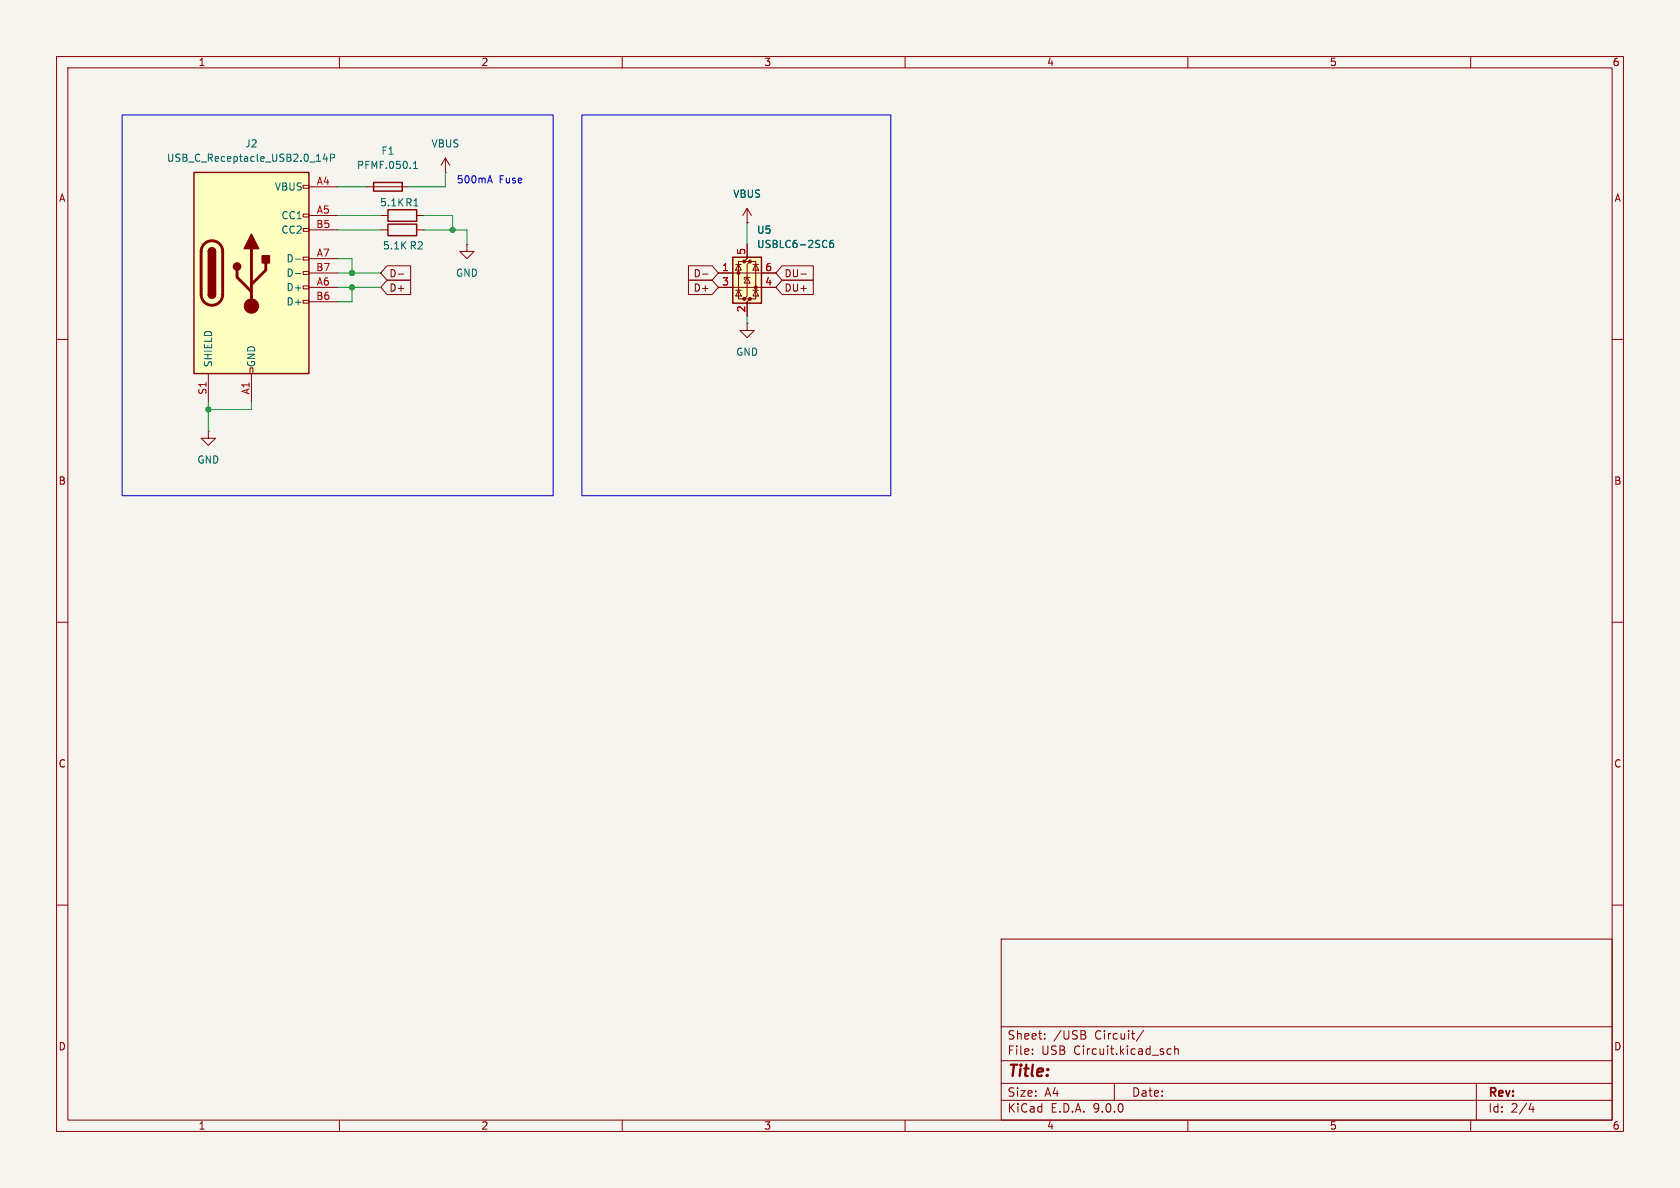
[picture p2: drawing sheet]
<svg xmlns="http://www.w3.org/2000/svg" width="297mm" height="210mm" viewBox="0 0 297 210" stroke-linecap="round" stroke-linejoin="round" font-family="sans-serif">
<path d="M0 0h297v210h-297z" fill="#f5f4ef" stroke="#f5f4ef" stroke-width=".18"/>
<g fill="none" stroke="#840000" stroke-width=".18">
<path d="M10 10h277v190h-277zM12 12h273v186h-273zM60 10v2M110 10v2M160 10v2M210 10v2M260 10v2M64.8 33h7.6M78.7 30.5h.1M78.7 27.9l-.7 1.3M78.7 27.9l.8 1.3M78.7 27.9v2.6"/>
<path d="M82.5 43.2v1.3h1.3l-1.3 1.2-1.2-1.2h1.2M82.5 43.2h.1M10 60h2M36.8 76.2v1.3h1.3l-1.3 1.2-1.2-1.2h1.2M36.8 76.2h.1M285 60h2M10 110h2M285 110h2M10 160h2M177 166h108v32h-108zM285 160h2M60 198v2"/>
<path d="M110 198v2M160 198v2M177 194.5h108M177 191.5h108M177 187.5h108M177 181.5h108M182.5 186.3v.1M182.5 185.5v.1M184.7 183.6v.1M184.7 182.8v.1M191.6 182.9a.4 .4 0 0 1 .4 .4 .4 .4 0 0 1-.3 .4M191.7 182.3l.2 .2-.2 .3"/>
<path d="M197 191.5v3M202.2 182.1l-1.3 2M207 185.5l-.4-.1-.3 .3v.4l.2 .2h.5M207.7 185.5l.2-.1 .3 .1 .1 .9M207.7 184.9v1.5M210 198v2M260 198v2M261 191.5v6.5M270.7 195l-.4 1.1h.9M271 195.6v1"/>
</g>
<path d="M66 32.3h5.1v1.5h-5.1z" fill="none" stroke="#840000" stroke-width=".25"/>
<path d="M73.1 29.8h.7M73.1 28.9l.3-.4v1.3" fill="none" stroke="#006464" stroke-width=".18"/>
<path d="M34.3 30.5h20.3v35.5h-20.3z" fill="#ffffc2"/>
<g fill="none" stroke="#840000" stroke-width=".18">
<path d="M53.6 32.8h1v.5h-1zM53.6 37.8h1v.6h-1zM54.6 33h5.1M54.6 38.1h5.1M67.3 38.1h1.3M73.7 38.1h1.2M132.1 39.4h.1M132.1 36.8l-.8 1.3M132.1 36.8l.7 1.3M132.1 36.8v2.6M53.6 40.4h1v.5h-1zM53.6 45.5h1v.5h-1z"/>
<path d="M53.6 48h1v.5h-1zM53.6 50.5h1v.6h-1zM53.6 53.1h1v.5h-1zM54.6 40.6h5.1M54.6 45.7h5.1M54.6 48.3h5.1M54.6 50.8h5.1M54.6 53.3h5.1M67.3 40.6h1.3M73.7 40.6h1.2M132.1 57.2v1.2h1.2l-1.2 1.3-1.3-1.3h1.3M132.1 57.2h.1"/>
<path d="M36.8 66v5.1M44.2 65h.5v1h-.5zM44.4 66v5.1"/>
</g>
<path d="M34.3 30.5h20.3v35.5h-20.3zM68.6 37.1h5.1v2h-5.1zM68.6 39.6h5.1v2.1h-5.1zM36.8 44.5a.64 .64 0 0 1 .7-.7 .64 .64 0 0 1 .6 .7M36.8 52.1a.64 .64 0 0 0 .7 .6 .64 .64 0 0 0 .6-.6" fill="none" stroke="#840000" stroke-width=".25"/>
<path d="M36.1 43.1a1.9 1.9 0 0 1 2.1-.4 1.9 1.9 0 0 1 1.2 1.8v7.6a1.91 1.91 0 0 1-1.9 1.9 1.91 1.91 0 0 1-1.9-1.9v-7.8l.1-.6zM41.9 47.8v1.2l2.5 2.6M44.4 43.9v10.2M47 46.5v1.3l-2.6 2.5" fill="none" stroke="#840000" stroke-width=".51"/>
<g fill="#840000" stroke="#840000" stroke-width=".25">
<path d="M36.8 44.5h1.3v7.6h-1.3z"/>
<path d="M37 44a.64 .64 0 0 1 .7-.1 .64 .64 0 0 1 .4 .6h-1.3z"/>
<path d="M36.8 52.1h1.3a.64 .64 0 0 1-.6 .6 .64 .64 0 0 1-.7-.6z"/>
<path d="M44.4 41.4l1.3 2.5h-2.5z"/>
<path d="M46.4 45.2h1.2v1.3h-1.2z"/>
<circle cx="41.9" cy="47.1" r=".63"/>
</g>
<circle cx="44.4" cy="54.1" r="1.27" fill="#840000" stroke="#840000" stroke-width=".18"/>
<path d="M57.5 27.2l-.4 .9h.8M57.8 27.7v.8M58.4 27.9h.6l.1-.2v-.3l-.7-.2v1.3M52.2 45.8h1M52.2 48.4h1" fill="none" stroke="#006464" stroke-width=".18"/>
<path d="M129.5 45.5h5.1v8.1h-5.1z" fill="#ffffc2"/>
<g fill="#840000" stroke="#840000" stroke-width=".18">
<circle cx="130.6" cy="48.3" r=".25"/>
<circle cx="131.6" cy="46.2" r=".25"/>
<circle cx="131.6" cy="52.8" r=".25"/>
<circle cx="132.6" cy="46.2" r=".25"/>
<circle cx="132.6" cy="52.8" r=".25"/>
<circle cx="133.6" cy="50.8" r=".25"/>
</g>
<g fill="none" stroke="#840000" stroke-width=".18">
<path d="M132.1 39.4h.1M68.4 49.5h4.2v2.6h-4.2l-1.1-1.3zM68.4 47h4.2v2.5h-4.2l-1.1-1.2zM70.4 48.4h1M121.7 47h4.2l1.1 1.3-1.1 1.2h-4.2zM121.7 49.5h4.2l1.1 1.3-1.1 1.3h-4.2zM124.2 48.4h1M127 48.3h10.2M127 50.8h10.2M130 51.3h1.1M130 46.7h1.1M130.6 46.7l.5 1.1h-1.1z"/>
<path d="M130.6 51.3l.5 1h-1.1zM131.6 46.2h-1v6.6h1M132.1 43.2v2.5l-.5 .5h1l-.5 .5v5.6l-.5 .5h1l-.5 .5v2.6M132.1 49l.5 1h-1zM132.6 49h-1v.4M132.6 46.2h1v6.6h-1M133.1 51.3h1M133.1 46.7h1M133.6 46.7l.5 1.1h-1zM133.6 51.3l.5 1h-1zM138.3 47h5.5v2.5h-5.5l-1.1-1.2zM138.3 49.5h5.5v2.6h-5.5l-1.1-1.3z"/>
<path d="M141.6 48.4h1"/>
</g>
<path d="M129.5 45.5h5.1v8.1h-5.1z" fill="none" stroke="#840000" stroke-width=".25"/>
<path d="M147.3 42.5l-.4 .1a.86 .86 0 0 0 0 1.2l.4-.2 .1-.4-.3-.2h-.3l-.1 .2" fill="none" stroke="#006464" stroke-width=".18"/>
<g fill="none" stroke="#009600" stroke-width=".18">
<path d="M59.7 33h5.1M59.7 38.1h7.6M74.9 38.1h5.1v2.5M78.7 30.5v2.5h-6.3M132.1 39.4v3.8M59.7 45.7h2.5v2.6M59.7 40.6h7.6M59.7 50.8h7.6M59.7 48.3h7.6M62.2 50.8v2.5h-2.5M74.9 40.6h7.6v2.6M132.1 55.9v1.3"/>
<path d="M36.8 71.1v5.1M44.4 71.1v1.3h-7.6"/>
</g>
<path d="M21.6 20.3h76.2v67.3h-76.2zM86.3 32h.6M86.6 31.1l.4 1.2M102.9 20.3h54.6v67.3h-54.6z" fill="none" stroke="#0000c2" stroke-width=".18"/>
<g fill="#009600" stroke="#009600" stroke-width=".18">
<circle cx="36.8" cy="72.4" r=".46"/>
<circle cx="62.2" cy="48.3" r=".46"/>
<circle cx="62.2" cy="50.8" r=".46"/>
<circle cx="80" cy="40.6" r=".46"/>
</g>
<text font-size="2.8" fill="#840000" x="178" y="190.9">Title:</text>
<g font-size="2.1" fill="#840000">
<text x="178" y="184">Sheet:</text>
<text x="186.2" y="184">/USB</text>
<text x="193.6" y="184">Circuit/</text>
<text x="178" y="186.7">File:</text>
<text x="184.1" y="186.7">USB</text>
<text x="189.9" y="186.7">Circuit.kicad_sch</text>
<text x="178" y="196.9">KiCad</text>
<text x="178" y="194.1">Size:</text>
<text x="184.7" y="194.1">A4</text>
<text x="185.7" y="196.9">E.D.A.</text>
<text x="193.3" y="196.9">9.0.0</text>
<text x="200" y="194.1">Date:</text>
<text x="263" y="194.3">Rev:</text>
<text x="263" y="196.9">Id:</text>
<text x="267.1" y="196.9">2/4</text>
</g>
<g font-size="1.8" fill="#840000">
<text x="35" y="11.9">1</text>
<text x="85" y="11.9">2</text>
<text x="135" y="11.9">3</text>
<text x="185" y="11.9">4</text>
<text x="235" y="11.9">5</text>
<text x="285" y="11.9">6</text>
<text x="10.3" y="35.9">A</text>
<text x="285.3" y="35.9">A</text>
<text x="68.7" y="51.8">D+</text>
<text x="68.7" y="49.2">D-</text>
<text x="122.5" y="49.2">D-</text>
<text x="122.5" y="51.8">D+</text>
<text x="138.6" y="49.2">DU-</text>
<text x="138.6" y="51.8">DU+</text>
<text x="10.3" y="85.9">B</text>
<text x="285.3" y="85.9">B</text>
<text x="10.3" y="135.9">C</text>
<text x="285.3" y="135.9">C</text>
<text x="10.3" y="185.9">D</text>
<text x="285.3" y="185.9">D</text>
<text x="35" y="199.9">1</text>
<text x="85" y="199.9">2</text>
<text x="135" y="199.9">3</text>
<text x="185" y="199.9">4</text>
<text x="235" y="199.9">5</text>
<text x="285" y="199.9">6</text>
</g>
<g font-size="1.8" fill="#006464">
<text x="29.4" y="28.8">USB_C_Receptacle_USB2.0_14P</text>
<text x="43.3" y="26.3">J2</text>
<text x="67.3" y="27.5">F1</text>
<text x="76.2" y="26.3">VBUS</text>
<text x="48.5" y="33.9">VBUS</text>
<text x="63" y="30.1">PFMF.050.1</text>
<text x="129.5" y="35.2">VBUS</text>
<text x="49.6" y="39">CC1</text>
<text x="49.6" y="41.5">CC2</text>
<text x="67.1" y="36.7">5.1K R1</text>
<text x="133.7" y="41.5">U5</text>
<text x="50.5" y="46.6">D-</text>
<text x="67.6" y="44.3">5.1K R2</text>
<text x="133.7" y="44">USBLC6-2SC6</text>
<text x="50.5" y="49.1">D-</text>
<text x="50.5" y="51.7">D+</text>
<text x="80.5" y="49.1">GND</text>
<text x="50.5" y="54.2">D+</text>
<text x="37.7" y="65" transform="rotate(-90 37.7 65)">SHIELD</text>
<text x="45.3" y="65" transform="rotate(-90 45.3 65)">GND</text>
<text x="130" y="63.1">GND</text>
<text x="34.8" y="82.1">GND</text>
</g>
<g font-size="1.8" fill="#a90000">
<text x="55.9" y="32.8">A4</text>
<text x="55.8" y="40.4">B5</text>
<text x="55.9" y="37.8">A5</text>
<text x="55.9" y="45.5">A7</text>
<text x="131.8" y="45.2" transform="rotate(-90 131.8 45.2)">5</text>
<text x="55.8" y="48">B7</text>
<text x="55.8" y="53.1">B6</text>
<text x="55.9" y="50.5">A6</text>
<text x="127.6" y="48">1</text>
<text x="127.6" y="50.5">3</text>
<text x="135.2" y="48">6</text>
<text x="135.2" y="50.5">4</text>
<text x="131.8" y="55.3" transform="rotate(-90 131.8 55.3)">2</text>
<text x="36.6" y="69.9" transform="rotate(-90 36.6 69.9)">S1</text>
<text x="44.2" y="69.8" transform="rotate(-90 44.2 69.8)">A1</text>
</g>
<g font-size="1.8" fill="#0000c2">
<text x="80.6" y="32.6">500mA</text>
<text x="88.2" y="32.6">Fuse</text>
</g>
</svg>
